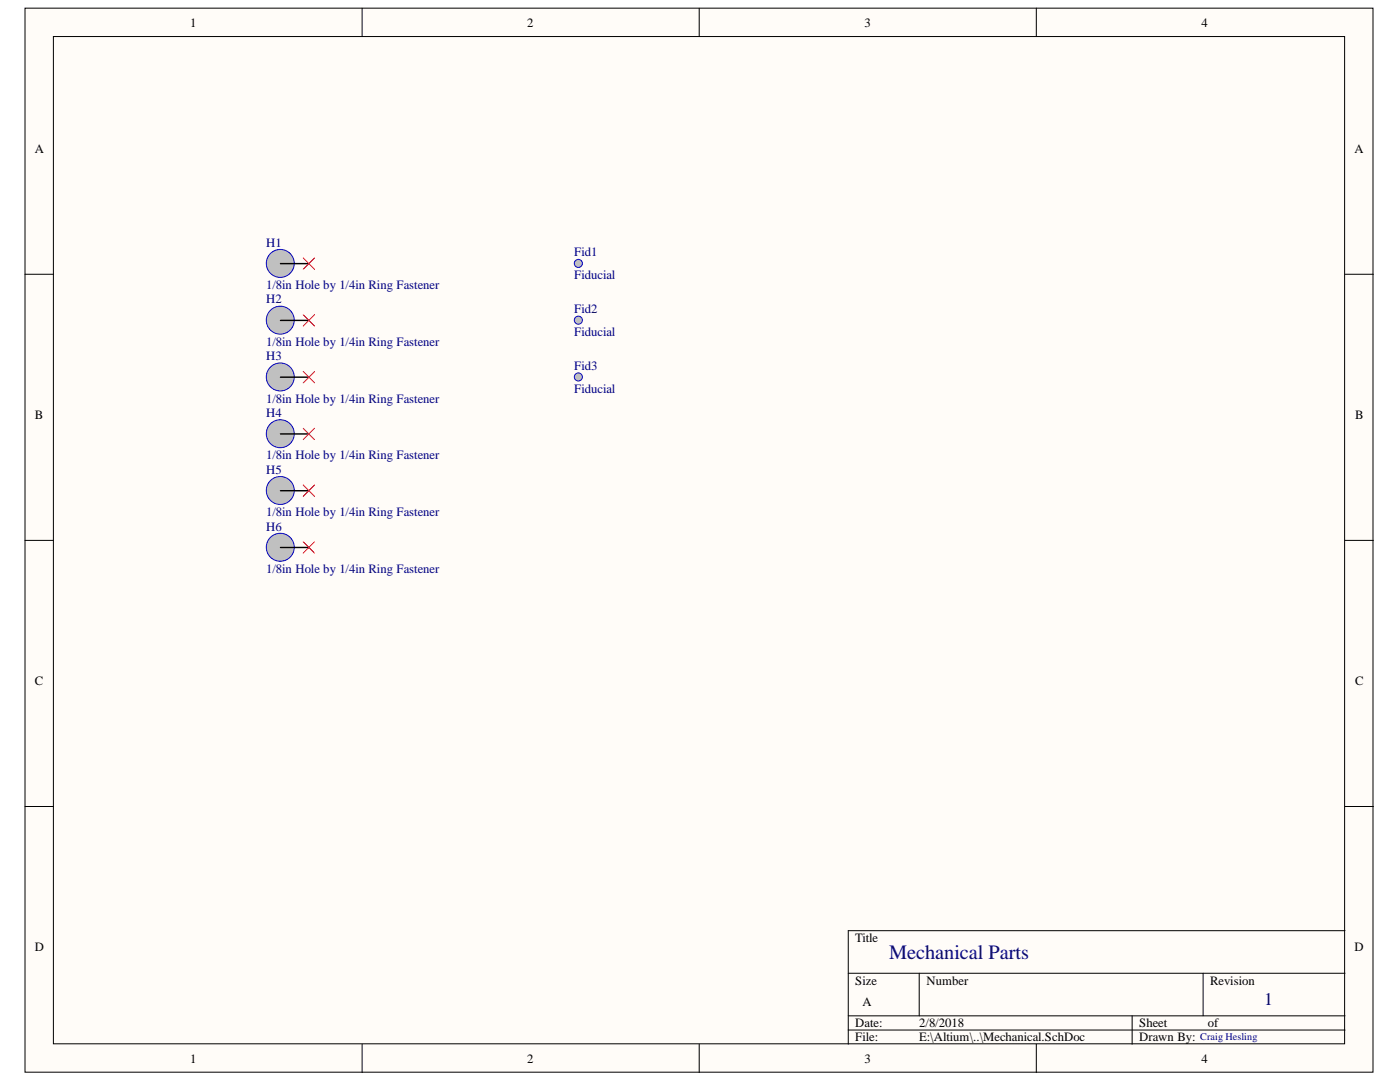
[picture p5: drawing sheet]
<svg xmlns="http://www.w3.org/2000/svg" width="279mm" height="216mm" viewBox="0 0 279 216" stroke-linecap="round" stroke-linejoin="round" font-family="sans-serif">
<g fill="#fffcf8" stroke="#000" stroke-width=".2">
<path d="M5 1.6h269v212.3h-269z"/>
<path d="M10.7 7.3h257.6v201h-257.6z"/>
</g>
<g fill="none" stroke="#000" stroke-width=".2">
<path d="M72.3 1.6v5.7M139.5 1.6v5.7M206.8 1.6v5.7M5 54.7h5.7M268.4 54.7h5.7M5 107.8h5.7M268.4 107.8h5.7M5 160.9h5.7M268.4 160.9h5.7M169.3 194.2h99.1M183.5 194.2v8.5M240.1 194.2v8.5"/>
<path d="M268.4 185.7h-99.1v22.7M72.3 208.4v5.6M139.5 208.4v5.6M169.3 202.7h99.1M169.3 205.5h99.1M206.8 208.4v5.6M225.9 202.7v5.7"/>
</g>
<circle cx="55.9" cy="52.6" r="2.79" fill="#c0c0c0" stroke="#00f" stroke-width=".2"/>
<path d="M56 52.6h5.6" fill="none" stroke="#000" stroke-width=".28"/>
<circle cx="55.9" cy="63.9" r="2.79" fill="#c0c0c0" stroke="#00f" stroke-width=".2"/>
<path d="M56 63.9h5.6" fill="none" stroke="#000" stroke-width=".28"/>
<circle cx="55.9" cy="75.2" r="2.79" fill="#c0c0c0" stroke="#00f" stroke-width=".2"/>
<path d="M56 75.3h5.6" fill="none" stroke="#000" stroke-width=".28"/>
<circle cx="55.9" cy="86.5" r="2.79" fill="#c0c0c0" stroke="#00f" stroke-width=".2"/>
<path d="M56 86.6h5.6" fill="none" stroke="#000" stroke-width=".28"/>
<path d="M60.5 51.5l2.3 2.2M62.8 51.5l-2.3 2.2M60.5 62.8l2.3 2.3M60.5 74.1l2.3 2.3M62.8 62.8l-2.3 2.3M62.8 74.1l-2.3 2.3M60.5 85.5l2.3 2.2M62.8 85.5l-2.3 2.2" fill="none" stroke="#f00" stroke-width=".2"/>
<circle cx="55.9" cy="97.9" r="2.79" fill="#c0c0c0" stroke="#00f" stroke-width=".2"/>
<path d="M56 97.9h5.6" fill="none" stroke="#000" stroke-width=".28"/>
<circle cx="55.9" cy="109.2" r="2.79" fill="#c0c0c0" stroke="#00f" stroke-width=".2"/>
<path d="M56 109.2h5.6" fill="none" stroke="#000" stroke-width=".28"/>
<path d="M60.5 96.8l2.3 2.2M62.8 96.8l-2.3 2.2M60.5 108.1l2.3 2.3M62.8 108.1l-2.3 2.3" fill="none" stroke="#f00" stroke-width=".2"/>
<g fill="#c0c0c0" stroke="#00f" stroke-width=".2">
<circle cx="115.4" cy="52.6" r=".81"/>
<circle cx="115.4" cy="63.9" r=".81"/>
<circle cx="115.4" cy="75.2" r=".81"/>
</g>
<text font-size="4.1" fill="#000080" x="177.5" y="191.4">Mechanical Parts</text>
<text font-size="3.6" fill="#000080" x="252.3" y="200.5">1</text>
<g font-size="2.5">
<text x="38" y="5.3">1</text>
<text x="105.2" y="5.3">2</text>
<text x="172.6" y="5.3">3</text>
<text x="239.8" y="5.3">4</text>
<text x="6.9" y="30.4">A</text>
<text x="270.3" y="30.4">A</text>
<text x="6.9" y="83.6">B</text>
<text x="270.4" y="83.6">B</text>
<text x="6.9" y="136.7">C</text>
<text x="270.4" y="136.7">C</text>
<text x="6.9" y="189.8">D</text>
<text x="170.7" y="188">Title</text>
<text x="270.3" y="189.8">D</text>
<text x="170.7" y="196.5">Size</text>
<text x="184.9" y="196.5">Number</text>
<text x="241.5" y="196.5">Revision</text>
<text x="172.1" y="200.8">A</text>
<text x="170.7" y="205">Date:</text>
<text x="170.7" y="207.8">File:</text>
<text x="183.5" y="205">2/8/2018</text>
<text x="183.5" y="207.8">E:\Altium\..\Mechanical.SchDoc</text>
<text x="227.4" y="205">Sheet</text>
<text x="227.4" y="207.8">Drawn By:</text>
<text x="241.1" y="205">of</text>
<text x="38" y="212.1">1</text>
<text x="105.2" y="212.1">2</text>
<text x="172.6" y="212.1">3</text>
<text x="239.8" y="212.1">4</text>
</g>
<g font-size="2.5" fill="#000080">
<text x="53.1" y="49.2">H1</text>
<text x="114.6" y="51.2">Fid1</text>
<text x="53.1" y="57.7">1/8in Hole by 1/4in Ring Fastener</text>
<text x="114.6" y="55.7">Fiducial</text>
<text x="53.1" y="60.6">H2</text>
<text x="114.6" y="62.5">Fid2</text>
<text x="53.1" y="69">1/8in Hole by 1/4in Ring Fastener</text>
<text x="53.1" y="71.9">H3</text>
<text x="114.6" y="67.1">Fiducial</text>
<text x="114.6" y="73.8">Fid3</text>
<text x="53.1" y="80.3">1/8in Hole by 1/4in Ring Fastener</text>
<text x="53.1" y="83.2">H4</text>
<text x="114.6" y="78.4">Fiducial</text>
<text x="53.1" y="91.7">1/8in Hole by 1/4in Ring Fastener</text>
<text x="53.1" y="94.5">H5</text>
<text x="53.1" y="103">1/8in Hole by 1/4in Ring Fastener</text>
<text x="53.1" y="105.9">H6</text>
<text x="53.1" y="114.3">1/8in Hole by 1/4in Ring Fastener</text>
</g>
<text font-size="2" fill="#000080" x="239.5" y="207.6">Craig Hesling</text>
</svg>
